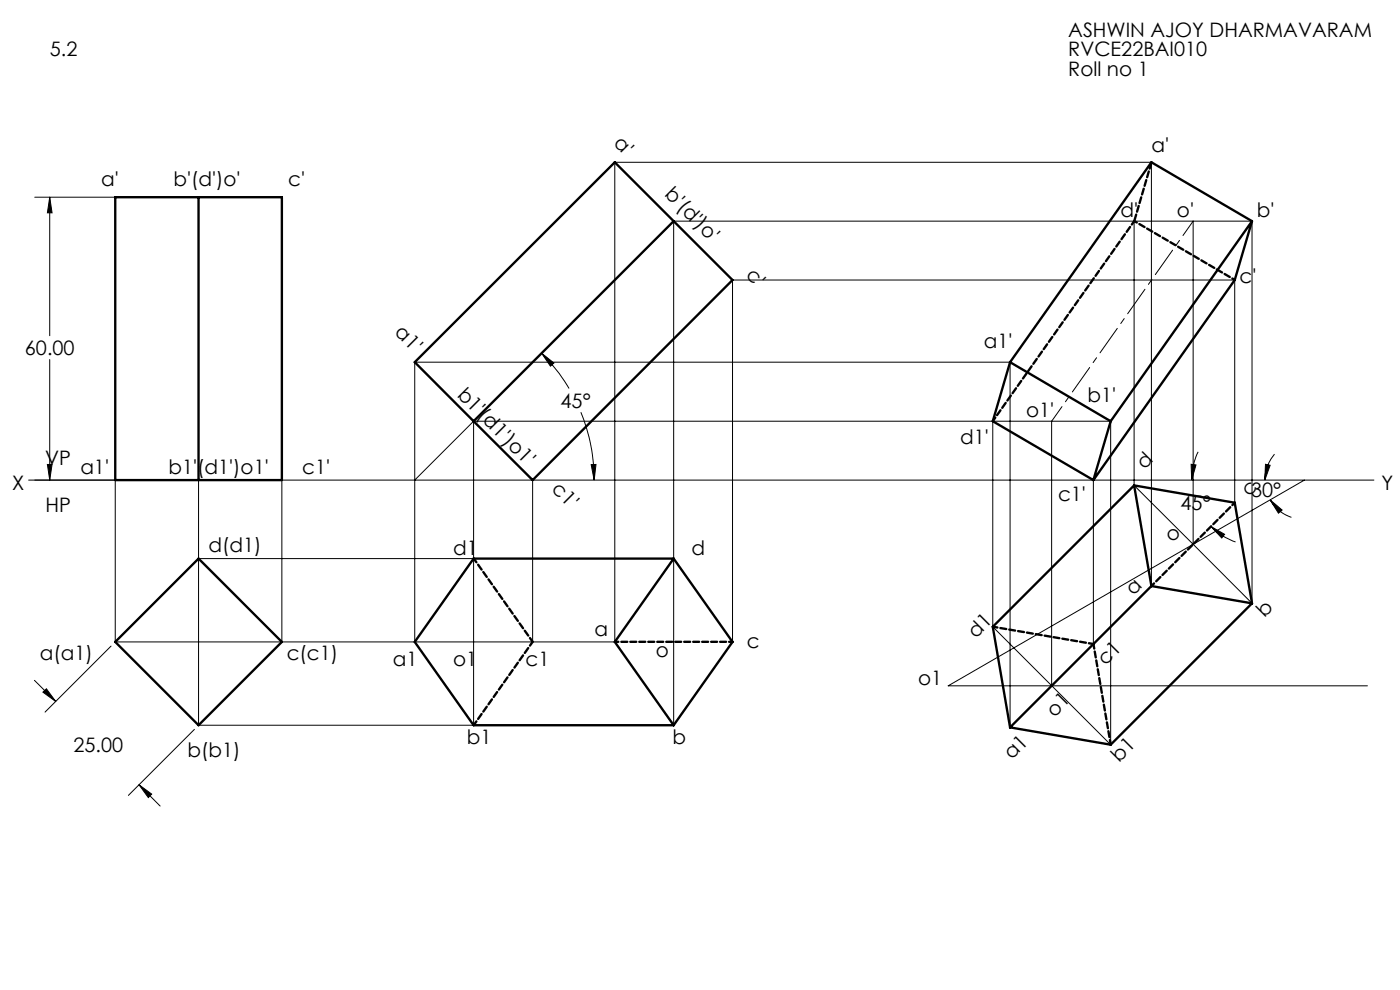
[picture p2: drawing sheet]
<svg xmlns="http://www.w3.org/2000/svg" width="297mm" height="210mm" viewBox="0 0 297 210" stroke-linecap="round" stroke-linejoin="round" font-family="sans-serif">
<g fill="none" stroke="#000" stroke-width=".21">
<path d="M7.4 41.8h33.5M10.5 41.8l.5 3.3h-.9zM10.5 41.8v29.4M240.6 46.9v56.1l12.5 12.5M253.1 46.9v68.6M10.5 76.3v25.5M114.9 74.9l2.6 2.1-.7 .7zM114.9 74.9a39 39 0 0 1 5.8 7.5M10.1 98.5h.9l-.5 3.3zM100.5 89.4v64.4h-58.4v-52M100.5 89.4h135.1v68.6l-25-25v-43.6M100.5 89.4l-12.5 12.4"/>
<path d="M123.2 87.4a37.7 37.7 0 0 1 2.8 14.4M125.4 98.6l1-.1-.4 3.3zM223.1 89.4v56.1M252.7 98.5l1 .1-.9 3.2zM254.2 95.8a14.1 14.1 0 0 0-1.4 6M268.5 98.5l1 .2-1.2 3.1zM270.4 96.3l-.3 .4a8.2 8.2 0 0 0-1.8 5.1M6.1 101.8h285.4M24.4 101.8v34.4h106v-101.8h113.9v89.9M42.1 118.5h58.4M59.8 101.8v34.4M113 101.8v34.4"/>
<path d="M232 101.8v34.8M253.1 115.5l12.5 12.5v-81.1h-122.7v106.9M253.1 115.5l-51.9 30h88.9M256.9 111.7l2.9 1.6-.6 .8zM256.9 111.7a13.3 13.3 0 0 0 5.2 3.3M261.9 106.6v-47.2h-106.5v76.8M269.5 106l2.5 2.2-.8 .7zM269.5 106l.2 .4a8.3 8.3 0 0 0 4.3 3.3M276.7 101.8l-23.6 13.7M23.6 137l-14 14.1M88 136.2v-59.4h126.3v77.5M7.3 144.3l4.5 4.5"/>
<path d="M9.1 146.8l.7-.7 2 2.7zM41.2 154.7l-14 14M29.5 166.5l2.7 1.9-.7 .8zM29.5 166.5l4.5 4.5"/>
</g>
<path d="M223.1 89.3l30-42.4" fill="none" stroke="#000" stroke-width=".21" stroke-dasharray="6.3 1.3 1.3 1.3" stroke-dashoffset="2.6"/>
<g fill="none" stroke="#000" stroke-width=".5">
<path d="M24.4 41.8h35.4v60h-35.4zM42.1 41.8v60M142.9 46.9l12.5 12.5-42.4 42.4-12.5-12.4M142.9 46.9l-12.5-12.5-42.4 42.4 12.5 12.6M142.9 46.9l-42.4 42.5M265.6 46.9l-3.7 12.5-29.9 42.4M265.6 46.9l-21.3-12.5-30 42.4M265.6 46.9l-30 42.5M214.3 76.8l-3.7 12.6 21.4 12.4M214.3 76.8l21.3 12.6M235.6 89.4l-3.6 12.4M42.1 118.5l17.7 17.7-17.7 17.6-17.7-17.6z"/>
<path d="M142.9 118.5h-42.4l-12.5 17.7 12.5 17.6h42.4M142.9 118.5l-12.5 17.7 12.5 17.6M142.9 118.5l12.5 17.7-12.5 17.6M240.6 103l21.3 3.6 3.7 21.4M240.6 103l3.7 21.3M240.6 103l-30 30 3.7 21.3M244.3 124.3l-30 30M244.3 124.3l21.3 3.7M265.6 128l-30 30-21.3-3.7"/>
</g>
<path d="M262 106.6l-17.7 17.7M155.4 136.1h-25" fill="none" stroke="#000" stroke-width=".5" stroke-dasharray="1.3 .6" stroke-dashoffset=".5"/>
<path d="M100.5 118.5l12.5 17.6M210.6 132.9l21.4 3.7M100.5 153.8l12.5-17.7M235.6 157.9l-3.6-21.3" fill="none" stroke="#000" stroke-width=".5" stroke-dasharray="1.3 .6" stroke-dashoffset=".3"/>
<path d="M244.3 34.4l-3.7 12.5" fill="none" stroke="#000" stroke-width=".5" stroke-dasharray="1.3 .6" stroke-dashoffset="-.2"/>
<path d="M240.6 46.9l21.4 12.5" fill="none" stroke="#000" stroke-width=".5" stroke-dasharray="1.3 .6" stroke-dashoffset=".7"/>
<path d="M210.6 89.3l30-42.4" fill="none" stroke="#000" stroke-width=".5" stroke-dasharray="1.3 .6" stroke-dashoffset=".4"/>
<path d="M9.1 146.8l.7-.7 2 2.7zM29.5 166.5l2.7 1.9-.7 .8zM10.1 98.5h.9l-.5 3.3zM10.5 41.8l.5 3.3h-.9zM125.4 98.6l1-.1-.4 3.3zM114.9 74.9l2.6 2.1-.7 .7zM268.5 98.5l1 .2-1.2 3.1zM269.5 106l2.5 2.2-.8 .7zM252.7 98.5l1 .1-.9 3.2zM256.9 111.7l2.9 1.6-.6 .8z" fill="#000"/>
<g font-size="4.2">
<text x="10.6" y="12">5.2</text>
<text x="226.6" y="7.8">ASHWIN AJOY DHARMAVARAM</text>
<text x="226.6" y="12">RVCE22BAI010</text>
<text x="226.6" y="16.1">Roll no 1</text>
<text x="130" y="30.6" transform="rotate(45 130 30.6)">a'</text>
<text x="244.3" y="32.2">a'</text>
<text x="21.5" y="39.4">a'</text>
<text x="36.8" y="39.4">b'(d')o'</text>
<text x="61.2" y="39.4">c'</text>
<text x="140.9" y="41.4" transform="rotate(45 140.9 41.4)">b'(d')o'</text>
<text x="237.7" y="46.1">d'</text>
<text x="249.7" y="46.1">o'</text>
<text x="266.6" y="46.1">b'</text>
<text x="158.1" y="58.6" transform="rotate(45 158.1 58.6)">c'</text>
<text x="262.9" y="60.1">c'</text>
<text x="83.6" y="70.7" transform="rotate(45 83.6 70.7)">a1'</text>
<text x="5.3" y="75.3">60.00</text>
<text x="208.7" y="73.7">a1'</text>
<text x="96.8" y="84" transform="rotate(45 96.8 84)">b1'(d1')o1'</text>
<text x="118.9" y="86.5">45°</text>
<text x="217.7" y="88.5">o1'</text>
<text x="230.7" y="85.4">b1'</text>
<text x="203.7" y="94.3">d1'</text>
<text x="9.6" y="98.7">VP</text>
<text x="17" y="100.6">a1'</text>
<text x="35.8" y="100.6">b1'(d1')o1'</text>
<text x="64.1" y="100.6">c1'</text>
<text x="242.8" y="99.8" transform="rotate(-45 242.8 99.8)">d</text>
<text x="2.6" y="103.9">X</text>
<text x="116.8" y="104" transform="rotate(45 116.8 104)">c1'</text>
<text x="224.4" y="106.2">c1'</text>
<text x="265" y="105.4" transform="rotate(-45 265 105.4)">c</text>
<text x="265.4" y="105.4">30°</text>
<text x="293.1" y="103.9">Y</text>
<text x="9.6" y="108.5">HP</text>
<text x="250.4" y="108.1">45°</text>
<text x="44.2" y="117">d(d1)</text>
<text x="96.1" y="117.8">d1</text>
<text x="146.7" y="117.8">d</text>
<text x="248.7" y="115.2" transform="rotate(-45 248.7 115.2)">o</text>
<text x="240.5" y="126.5" transform="rotate(-45 240.5 126.5)">a</text>
<text x="268.3" y="131" transform="rotate(-45 268.3 131)">b</text>
<text x="126.1" y="135">a</text>
<text x="158.4" y="137.4">c</text>
<text x="207" y="135.6" transform="rotate(-45 207 135.6)">d1</text>
<text x="8.5" y="140">a(a1)</text>
<text x="60.8" y="140">c(c1)</text>
<text x="83.3" y="141.3">a1</text>
<text x="96.1" y="141.3">o1</text>
<text x="111.5" y="141.3">c1</text>
<text x="139.1" y="139.4">o</text>
<text x="234.6" y="141.3" transform="rotate(-45 234.6 141.3)">c1</text>
<text x="194.7" y="145.2">o1</text>
<text x="223.7" y="152.2" transform="rotate(-45 223.7 152.2)">o1</text>
<text x="15.6" y="159.4">25.00</text>
<text x="39.8" y="160.5">b(b1)</text>
<text x="99.1" y="157.8">b1</text>
<text x="142.6" y="157.8">b</text>
<text x="214.6" y="161.2" transform="rotate(-45 214.6 161.2)">a1</text>
<text x="237.5" y="161.8" transform="rotate(-45 237.5 161.8)">b1</text>
</g>
</svg>
